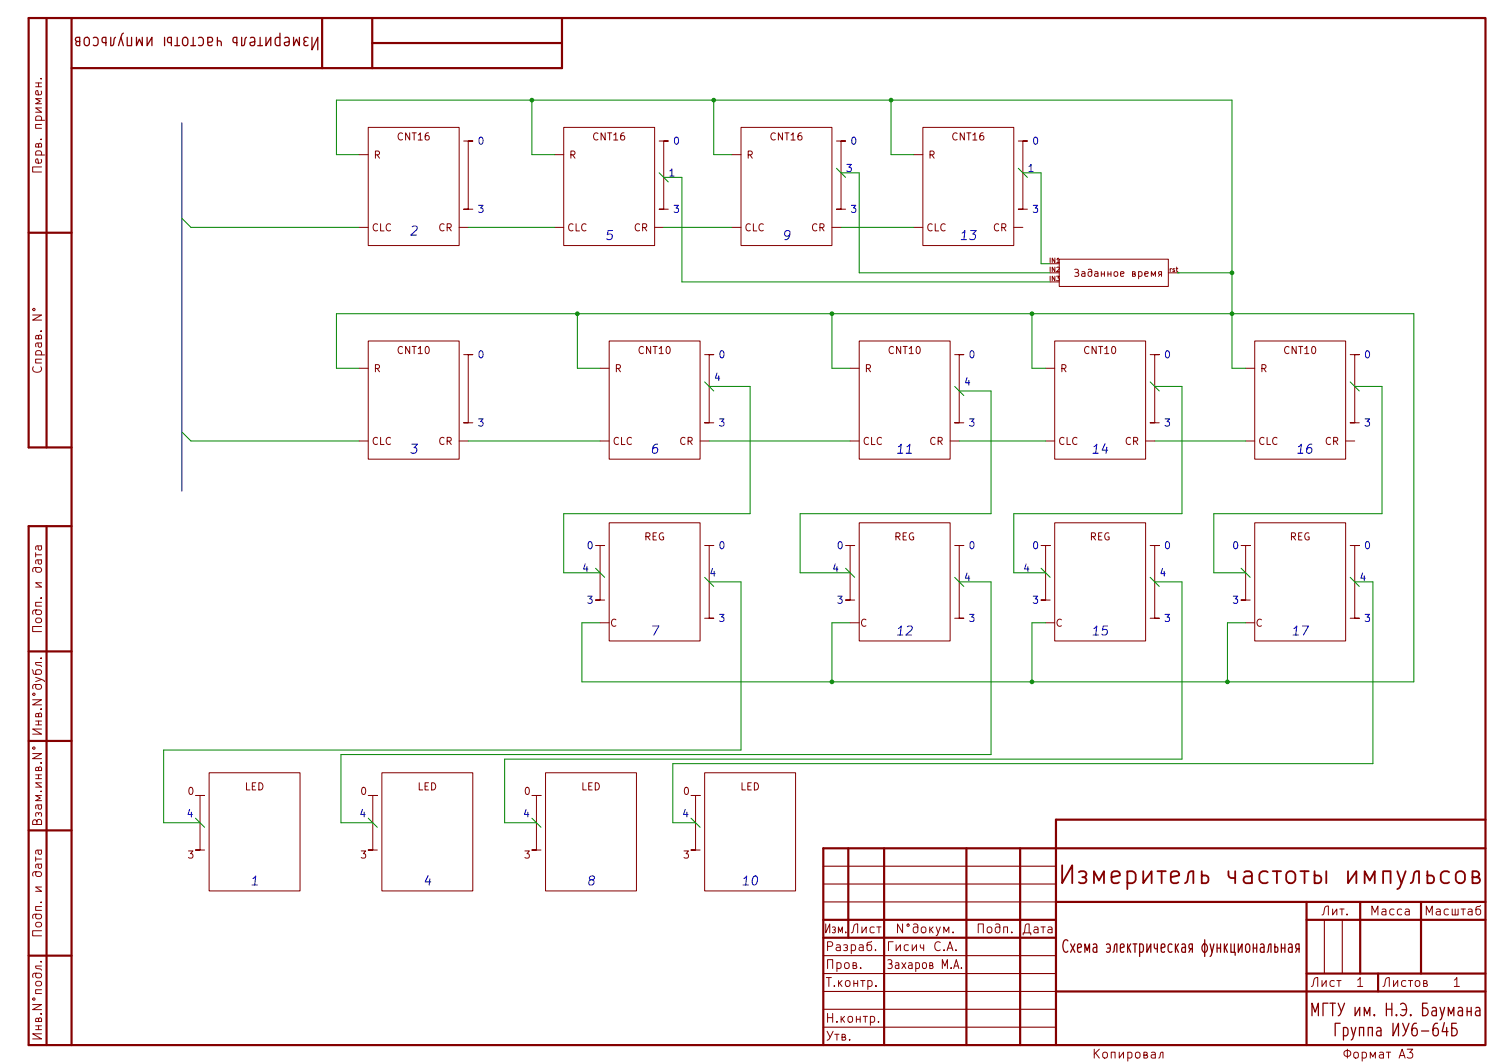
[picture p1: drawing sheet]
EESchema Schematic File Version 4
EELAYER 30 0
EELAYER END
$Descr A3 16535 11693
encoding utf-8
Sheet 1 1
Title "Схема электрическая функциональная"
Date ""
Rev ""
Comp "МГТУ им. Н.Э. Баумана\\nГруппа ИУ6-64Б"
Comment1 "Измеритель частоты импульсов"
Comment2 "Гисич С.А."
Comment3 "Захаров М.А."
Comment4 ""
$EndDescr
$Comp
L Приципиальная-rescue:reg-Prinsip2 U?
U 1 1
P 12100 6400
F 0 "U?" H 12628 6446 50  0001 L CNN
F 1 "reg" H 12628 6355 50  0001 L CNN
F 2 "" H 11750 6500 50  0001 C CNN
F 3 "" H 11750 6500 50  0001 C CNN
	1    12100 6400
	1    0    0    -1  
$EndComp
$Comp
L Приципиальная-rescue:reg-Prinsip2 U?
U 1 1
P 7200 6400
F 0 "U?" H 7728 6446 50  0001 L CNN
F 1 "reg" H 7728 6355 50  0001 L CNN
F 2 "" H 6850 6500 50  0001 C CNN
F 3 "" H 6850 6500 50  0001 C CNN
	1    7200 6400
	1    0    0    -1  
$EndComp
$Comp
L Приципиальная-rescue:reg-Prinsip2 U?
U 1 1
P 9950 6400
F 0 "U?" H 10478 6446 50  0001 L CNN
F 1 "reg" H 10478 6355 50  0001 L CNN
F 2 "" H 9600 6500 50  0001 C CNN
F 3 "" H 9600 6500 50  0001 C CNN
	1    9950 6400
	1    0    0    -1  
$EndComp
Wire Wire Line
	9150 3450 9150 4050
Wire Wire Line
	9150 4050 9350 4050
Wire Wire Line
	6350 4050 6350 3450
Wire Wire Line
	6350 4050 6600 4050
Wire Wire Line
	3950 4050 3700 4050
Wire Wire Line
	3700 4050 3700 3450
Wire Wire Line
	9150 7500 9150 6850
Wire Wire Line
	9150 6850 9350 6850
Wire Wire Line
	6600 6850 6400 6850
Wire Wire Line
	6400 6850 6400 7500
Wire Wire Line
	11500 6850 11350 6850
Wire Wire Line
	11350 6850 11350 7500
Text Notes 5250 3950 0    79   ~ 0
0
Text Notes 7900 3950 0    79   ~ 0
0
Text Notes 10650 3950 0    79   ~ 0
0
Text Notes 11350 6050 0    79   ~ 0
0
Text Notes 6450 6050 0    79   ~ 0
0
Text Notes 9200 6050 0    79   ~ 0
0
Text Notes 11350 6650 0    79   ~ 0
3
Text Notes 6450 6650 0    79   ~ 0
3
Text Notes 9200 6650 0    79   ~ 0
3
Text Notes 12800 6850 0    79   ~ 0
3
Text Notes 7900 6850 0    79   ~ 0
3
Text Notes 10650 6850 0    79   ~ 0
3
Text Notes 7900 6050 0    79   ~ 0
0
Text Notes 10650 6050 0    79   ~ 0
0
Text Notes 7850 4200 0    79   ~ 0
4
Text Notes 10600 4250 0    79   ~ 0
4
Text Notes 9150 6300 0    79   ~ 0
4
Text Notes 11250 6300 0    79   ~ 0
4
Text Notes 6400 6300 0    79   ~ 0
4
Wire Wire Line
	11150 6300 11150 5650
Wire Wire Line
	11150 6300 11500 6300
Wire Wire Line
	3700 3450 6350 3450
Connection ~ 6350 3450
Wire Wire Line
	13000 5650 11150 5650
Wire Wire Line
	8250 5650 6200 5650
Wire Wire Line
	6200 5650 6200 6300
Wire Wire Line
	7800 4250 8250 4250
Wire Wire Line
	6200 6300 6600 6300
Wire Wire Line
	10900 5650 8800 5650
Wire Wire Line
	8800 5650 8800 6300
Wire Wire Line
	6400 7500 9150 7500
Text Notes 1150 2000 0    79   ~ 0
 
$Comp
L Приципиальная-rescue:reg-Prinsip2 U?
U 1 1
P 14300 6400
F 0 "U?" H 14828 6446 50  0001 L CNN
F 1 "reg" H 14828 6355 50  0001 L CNN
F 2 "" H 13950 6500 50  0001 C CNN
F 3 "" H 13950 6500 50  0001 C CNN
	1    14300 6400
	1    0    0    -1  
$EndComp
Wire Wire Line
	15200 5650 13350 5650
Wire Wire Line
	11350 7500 9150 7500
Connection ~ 9150 7500
Wire Wire Line
	13700 6850 13500 6850
Wire Wire Line
	13500 6850 13500 7500
Wire Wire Line
	13500 7500 11350 7500
Connection ~ 11350 7500
Wire Wire Line
	13350 5650 13350 6300
Wire Wire Line
	13350 6300 13700 6300
Wire Wire Line
	15200 5650 15200 4250
Wire Wire Line
	12700 4250 13000 4250
Wire Wire Line
	14900 4250 15200 4250
Text Notes 12800 6050 0    79   ~ 0
0
Text Notes 15000 6050 0    79   ~ 0
0
Text Notes 15000 6850 0    79   ~ 0
3
Text Notes 12800 3950 0    79   ~ 0
0
Text Notes 15000 3950 0    79   ~ 0
0
Wire Wire Line
	11500 4050 11350 4050
Wire Wire Line
	11350 3450 9150 3450
Wire Wire Line
	11350 3450 11350 4050
Connection ~ 9150 3450
Wire Wire Line
	13700 4050 13550 4050
Wire Wire Line
	13550 3450 13550 4050
Connection ~ 11350 3450
Text Notes 13550 6050 0    79   ~ 0
0
Text Notes 13550 6650 0    79   ~ 0
3
Wire Wire Line
	13550 3450 11350 3450
Wire Wire Line
	6350 3450 9150 3450
Wire Wire Line
	13000 4250 13000 5650
Wire Wire Line
	12700 4850 13700 4850
Wire Wire Line
	10550 4850 11500 4850
Wire Wire Line
	7800 4850 9350 4850
Wire Wire Line
	5150 4850 6600 4850
Text Notes 15000 4700 0    79   ~ 0
3
Text Notes 12800 4700 0    79   ~ 0
3
$Comp
L Приципиальная-rescue:cnt-Prinsip2-Приципиальная-rescue U?
U 1 1
P 14300 4400
F 0 "U?" H 14317 5015 50  0001 C CNN
F 1 "cnt" H 14317 4924 50  0001 C CNN
F 2 "" H 13950 4500 50  0001 C CNN
F 3 "" H 13950 4500 50  0001 C CNN
	1    14300 4400
	1    0    0    -1  
$EndComp
$Comp
L Приципиальная-rescue:cnt-Prinsip2-Приципиальная-rescue U?
U 1 1
P 12100 4400
F 0 "U?" H 12117 5015 50  0001 C CNN
F 1 "cnt" H 12117 4924 50  0001 C CNN
F 2 "" H 11750 4500 50  0001 C CNN
F 3 "" H 11750 4500 50  0001 C CNN
	1    12100 4400
	1    0    0    -1  
$EndComp
Wire Wire Line
	10900 4300 10900 5650
Wire Wire Line
	8250 4250 8250 5650
Text Notes 10650 4700 0    79   ~ 0
3
Text Notes 7900 4700 0    79   ~ 0
3
Text Notes 5250 4700 0    79   ~ 0
3
$Comp
L Приципиальная-rescue:cnt-Prinsip2-Приципиальная-rescue U?
U 1 1
P 9950 4400
F 0 "U?" H 9967 5015 50  0001 C CNN
F 1 "cnt" H 9967 4924 50  0001 C CNN
F 2 "" H 9600 4500 50  0001 C CNN
F 3 "" H 9600 4500 50  0001 C CNN
	1    9950 4400
	1    0    0    -1  
$EndComp
$Comp
L Приципиальная-rescue:cnt-Prinsip2-Приципиальная-rescue U?
U 1 1
P 7200 4400
F 0 "U?" H 7217 5015 50  0001 C CNN
F 1 "cnt" H 7217 4924 50  0001 C CNN
F 2 "" H 6850 4500 50  0001 C CNN
F 3 "" H 6850 4500 50  0001 C CNN
	1    7200 4400
	1    0    0    -1  
$EndComp
$Comp
L Приципиальная-rescue:cnt-Prinsip2-Приципиальная-rescue U?
U 1 1
P 4550 4400
F 0 "U?" H 4567 5015 50  0001 C CNN
F 1 "cnt" H 4567 4924 50  0001 C CNN
F 2 "" H 4200 4500 50  0001 C CNN
F 3 "" H 4200 4500 50  0001 C CNN
	1    4550 4400
	1    0    0    -1  
$EndComp
$Comp
L Приципиальная-rescue:time-counter U?
U 1 1
P 12250 2750
F 0 "U?" H 12388 2815 50  0001 C CNN
F 1 "time-counter" H 12388 2723 50  0001 C CNN
F 2 "" H 12250 2750 50  0001 C CNN
F 3 "" H 12250 2750 50  0001 C CNN
	1    12250 2750
	1    0    0    -1  
$EndComp
$Comp
L Приципиальная-rescue:cnt16 U?
U 1 1
P 4550 2050
F 0 "U?" H 4567 2865 50  0001 C CNN
F 1 "cnt16" H 4567 2774 50  0001 C CNN
F 2 "" H 4200 2200 50  0001 C CNN
F 3 "" H 4200 2200 50  0001 C CNN
	1    4550 2050
	1    0    0    -1  
$EndComp
$Comp
L Приципиальная-rescue:cnt16 U?
U 1 1
P 6700 2050
F 0 "U?" H 6717 2865 50  0001 C CNN
F 1 "cnt16" H 6717 2774 50  0001 C CNN
F 2 "" H 6350 2200 50  0001 C CNN
F 3 "" H 6350 2200 50  0001 C CNN
	1    6700 2050
	1    0    0    -1  
$EndComp
$Comp
L Приципиальная-rescue:cnt16 U?
U 1 1
P 10650 2050
F 0 "U?" H 10667 2865 50  0001 C CNN
F 1 "cnt16" H 10667 2774 50  0001 C CNN
F 2 "" H 10300 2200 50  0001 C CNN
F 3 "" H 10300 2200 50  0001 C CNN
	1    10650 2050
	1    0    0    -1  
$EndComp
Connection ~ 13550 3450
Wire Wire Line
	11250 1900 11450 1900
Wire Wire Line
	11450 1900 11450 2900
Wire Wire Line
	11450 2900 11550 2900
Wire Wire Line
	9250 1900 9450 1900
Wire Wire Line
	9450 1900 9450 3000
Wire Wire Line
	9450 3000 11550 3000
Wire Wire Line
	7300 1950 7500 1950
Wire Wire Line
	7500 1950 7500 3100
Wire Wire Line
	7500 3100 11550 3100
Wire Wire Line
	5150 2500 6100 2500
Wire Wire Line
	7300 2500 8050 2500
Wire Wire Line
	9250 2500 10050 2500
Entry Wire Line
	7250 1900 7350 2000
Entry Wire Line
	9200 1850 9300 1950
Wire Wire Line
	12950 3000 13550 3000
Wire Wire Line
	13550 3000 13550 3450
Entry Wire Line
	11200 1850 11300 1950
Wire Wire Line
	13550 3450 15550 3450
Wire Wire Line
	15550 3450 15550 7500
Wire Wire Line
	15550 7500 13500 7500
Connection ~ 13500 7500
Wire Wire Line
	10050 1700 9800 1700
Wire Wire Line
	9800 1700 9800 1100
Wire Wire Line
	9800 1100 7850 1100
Wire Wire Line
	3700 1100 3700 1700
Wire Wire Line
	3700 1700 3950 1700
Wire Wire Line
	6100 1700 5850 1700
Wire Wire Line
	5850 1700 5850 1100
Connection ~ 5850 1100
Wire Wire Line
	5850 1100 3700 1100
Wire Wire Line
	8050 1700 7850 1700
Wire Wire Line
	7850 1700 7850 1100
Connection ~ 7850 1100
Wire Wire Line
	7850 1100 5850 1100
Wire Wire Line
	9800 1100 13550 1100
Wire Wire Line
	13550 1100 13550 3000
Connection ~ 9800 1100
Connection ~ 13550 3000
Wire Wire Line
	2100 2500 3950 2500
Wire Wire Line
	2100 4850 3950 4850
Entry Wire Line
	2000 2400 2100 2500
Entry Wire Line
	2000 4750 2100 4850
Text Notes 5250 1600 0    79   ~ 0
0
Text Notes 5250 2350 0    79   ~ 0
3
Text Notes 7400 1600 0    79   ~ 0
0
Text Notes 7400 2350 0    79   ~ 0
3
Text Notes 9350 1600 0    79   ~ 0
0
Text Notes 9350 2350 0    79   ~ 0
3
Text Notes 11350 1600 0    79   ~ 0
0
Text Notes 11350 2350 0    79   ~ 0
3
Text Notes 11300 1900 0    79   ~ 0
1
$Comp
L Приципиальная-rescue:cnt16 U?
U 1 1
P 8650 2050
F 0 "U?" H 8667 2865 50  0001 C CNN
F 1 "cnt16" H 8667 2774 50  0001 C CNN
F 2 "" H 8300 2200 50  0001 C CNN
F 3 "" H 8300 2200 50  0001 C CNN
	1    8650 2050
	1    0    0    -1  
$EndComp
Text Notes 9300 1900 0    79   ~ 0
3
Text Notes 7350 1950 0    79   ~ 0
1
Wire Wire Line
	10550 4300 10900 4300
Entry Wire Line
	10500 4250 10600 4350
Entry Wire Line
	7750 4200 7850 4300
Entry Wire Line
	12650 4200 12750 4300
Entry Wire Line
	14850 4200 14950 4300
Wire Wire Line
	8800 6300 9350 6300
Entry Wire Line
	6550 6250 6650 6350
Entry Wire Line
	9300 6250 9400 6350
Entry Wire Line
	11450 6250 11550 6350
Entry Wire Line
	13650 6250 13750 6350
$Comp
L Приципиальная-rescue:led-Prinsip2_copy U?
U 1 1
P 2800 9150
F 0 "U?" H 3328 9196 50  0001 L CNN
F 1 " " H 3328 9150 50  0000 L CNN
F 2 "" H 2300 9250 50  0001 C CNN
F 3 "" H 2300 9250 50  0001 C CNN
	1    2800 9150
	1    0    0    -1  
$EndComp
$Comp
L Приципиальная-rescue:led-Prinsip2_copy U?
U 1 1
P 4700 9150
F 0 "U?" H 5228 9196 50  0001 L CNN
F 1 " " H 5228 9150 50  0000 L CNN
F 2 "" H 4200 9250 50  0001 C CNN
F 3 "" H 4200 9250 50  0001 C CNN
	1    4700 9150
	1    0    0    -1  
$EndComp
$Comp
L Приципиальная-rescue:led-Prinsip2_copy U?
U 1 1
P 6500 9150
F 0 "U?" H 7028 9150 50  0001 L CNN
F 1 "led-Prinsip2_copy" H 7028 9105 50  0001 L CNN
F 2 "" H 6000 9250 50  0001 C CNN
F 3 "" H 6000 9250 50  0001 C CNN
	1    6500 9150
	1    0    0    -1  
$EndComp
$Comp
L Приципиальная-rescue:led-Prinsip2_copy U?
U 1 1
P 8250 9150
F 0 "U?" H 8778 9196 50  0001 L CNN
F 1 "led-Prinsip2_copy" H 8778 9150 50  0001 L CNN
F 2 "" H 7750 9250 50  0001 C CNN
F 3 "" H 7750 9250 50  0001 C CNN
	1    8250 9150
	1    0    0    -1  
$EndComp
Wire Wire Line
	7800 6400 8150 6400
Wire Wire Line
	8150 6400 8150 8250
Wire Wire Line
	8150 8250 1800 8250
Wire Wire Line
	1800 8250 1800 9050
Wire Wire Line
	1800 9050 2200 9050
Wire Wire Line
	10550 6400 10900 6400
Wire Wire Line
	10900 8300 3750 8300
Wire Wire Line
	3750 8300 3750 9050
Wire Wire Line
	3750 9050 4100 9050
Wire Wire Line
	12700 6400 13000 6400
Wire Wire Line
	13000 6400 13000 8350
Wire Wire Line
	13000 8350 5550 8350
Wire Wire Line
	5550 8350 5550 9050
Wire Wire Line
	5550 9050 5900 9050
Wire Wire Line
	10900 6400 10900 8300
Wire Wire Line
	14900 6400 15100 6400
Wire Wire Line
	15100 6400 15100 8400
Wire Wire Line
	15100 8400 7400 8400
Wire Wire Line
	7400 8400 7400 9050
Wire Wire Line
	7400 9050 7650 9050
Entry Wire Line
	7750 6350 7850 6450
Entry Wire Line
	10500 6350 10600 6450
Entry Wire Line
	12650 6350 12750 6450
Entry Wire Line
	14850 6350 14950 6450
Entry Wire Line
	7600 9000 7700 9100
Entry Wire Line
	5850 9000 5950 9100
Entry Wire Line
	4050 9000 4150 9100
Entry Wire Line
	2150 9000 2250 9100
Text Notes 7800 6350 0    79   ~ 0
4
Text Notes 10600 6400 0    79   ~ 0
4
Text Notes 12750 6350 0    79   ~ 0
4
Text Notes 14950 6400 0    79   ~ 0
4
Text Notes 7500 9000 0    79   ~ 0
4
Text Notes 5750 9000 0    79   ~ 0
4
Text Notes 3950 9000 0    79   ~ 0
4
Text Notes 2050 9000 0    79   ~ 0
4
Wire Bus Line
	2000 1350 2000 5400
Text Notes 2750 9750 0    100  Italic 0
1
Text Notes 4500 2600 0    100  Italic 0
2
Text Notes 4500 5000 0    100  Italic 0
3
Text Notes 4650 9750 0    100  Italic 0
4
Text Notes 6650 2650 0    100  Italic 0
5
Text Notes 7150 5000 0    100  Italic 0
6
Text Notes 7150 7000 0    100  Italic 0
7
Text Notes 6450 9750 0    100  Italic 0
8
Text Notes 8600 2650 0    100  Italic 0
9
Text Notes 8150 9750 0    100  Italic 0
10
Text Notes 9850 5000 0    100  Italic 0
11
Text Notes 9850 7000 0    100  Italic 0
12
Text Notes 10550 2650 0    100  Italic 0
13
Text Notes 12000 5000 0    100  Italic 0
14
Text Notes 12000 7000 0    100  Italic 0
15
Text Notes 14250 5000 0    100  Italic 0
16
Text Notes 14200 7000 0    100  Italic 0
17
$EndSCHEMATC
